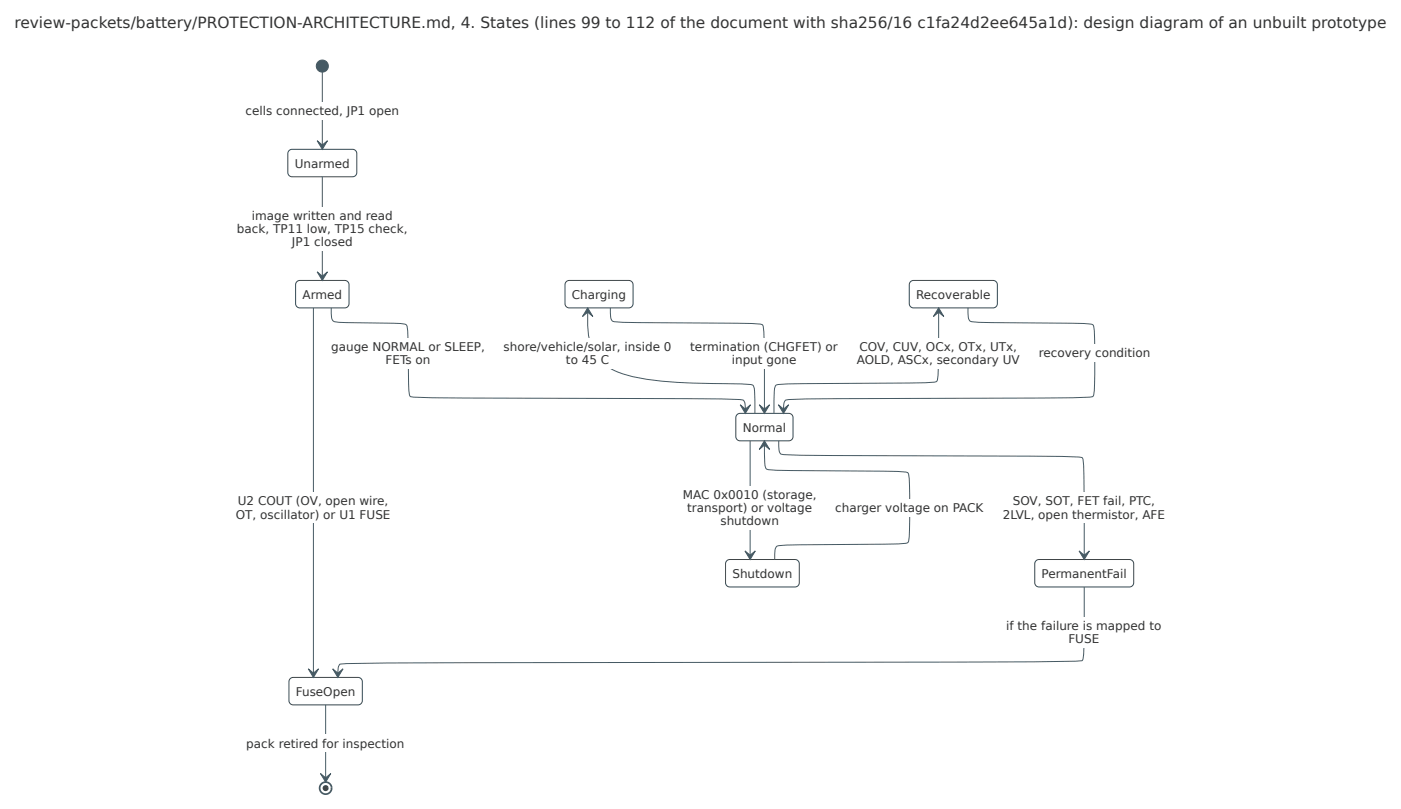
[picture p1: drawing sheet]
<svg xmlns="http://www.w3.org/2000/svg" width="432mm" height="249mm" viewBox="0 0 432 249" stroke-linecap="round" stroke-linejoin="round" font-family="sans-serif">
<circle cx="99.3" cy="20.4" r="1.85" fill="#455a64"/>
<circle cx="99.3" cy="20.4" r="1.85" fill="none" stroke="#455a64" stroke-width=".31"/>
<path d="M89.1 46.4l.9-.4 19.2 .1 .5 .5 .3 .6-.1 6.5-.4 .5-.9 .3-19.1-.1-.5-.4-.3-.8v-5.8z" fill="#fff"/>
<path d="M89.1 46.4l.9-.4 19.2 .1 .5 .5 .3 .6-.1 6.5-.4 .5-.9 .3-19.1-.1-.5-.4-.3-.8v-5.8z" fill="none" stroke="#37474f" stroke-width=".31"/>
<path d="M91.5 86.9l.9-.4 14.4 .1 .5 .4 .3 .6-.1 6.5-.4 .6-.8 .2-14.4-.1-.5-.4-.3-.8v-5.8z" fill="#fff"/>
<path d="M91.5 86.9l.9-.4 14.4 .1 .5 .4 .3 .6-.1 6.5-.4 .6-.8 .2-14.4-.1-.5-.4-.3-.8v-5.8z" fill="none" stroke="#37474f" stroke-width=".31"/>
<path d="M227.2 127.8l.9-.4 15.5 .1 .5 .5 .3 .6-.1 6.5-.4 .5-.8 .3-15.5-.1-.5-.4-.3-.8v-5.8z" fill="#fff"/>
<path d="M227.2 127.8l.9-.4 15.5 .1 .5 .5 .3 .6-.1 6.5-.4 .5-.8 .3-15.5-.1-.5-.4-.3-.8v-5.8z" fill="none" stroke="#37474f" stroke-width=".31"/>
<path d="M174.5 86.9l1-.4 18.8 .1 .5 .4 .3 .6-.1 6.5-.4 .6-.8 .2-18.8-.1-.6-.4-.3-.8v-5.8z" fill="#fff"/>
<path d="M174.5 86.9l1-.4 18.8 .1 .5 .4 .3 .6-.1 6.5-.4 .6-.8 .2-18.8-.1-.6-.4-.3-.8v-5.8z" fill="none" stroke="#37474f" stroke-width=".31"/>
<path d="M280.6 86.9l1-.4h24.8l.7 .5 .3 .6-.1 6.4-.4 .7-.8 .2h-24.9l-.7-.5-.2-.6-.1-6z" fill="#fff"/>
<path d="M280.6 86.9l1-.4h24.8l.7 .5 .3 .6-.1 6.4-.4 .7-.8 .2h-24.9l-.7-.5-.2-.6-.1-6z" fill="none" stroke="#37474f" stroke-width=".31"/>
<path d="M224 172.9l.9-.4 20.5 .1 .7 .4 .2 .7v6.3l-.5 .7-.8 .3-20.4-.1-.7-.4-.3-.7v-6z" fill="#fff"/>
<path d="M224 172.9l.9-.4 20.5 .1 .7 .4 .2 .7v6.3l-.5 .7-.8 .3-20.4-.1-.7-.4-.3-.7v-6z" fill="none" stroke="#37474f" stroke-width=".31"/>
<path d="M319.3 172.9l.9-.4 28.2 .1 .7 .4 .3 .7v6.3l-.5 .7-.8 .3-28.2-.1-.7-.4-.3-.7v-6z" fill="#fff"/>
<path d="M319.3 172.9l.9-.4 28.2 .1 .7 .4 .3 .7v6.3l-.5 .7-.8 .3-28.2-.1-.7-.4-.3-.7v-6z" fill="none" stroke="#37474f" stroke-width=".31"/>
<path d="M89.4 209.2l1-.3h20.3l.7 .5 .3 .6-.1 6.3-.4 .8-.9 .2h-20.3l-.7-.5-.2-.6v-6z" fill="#fff"/>
<path d="M89.4 209.2l1-.3h20.3l.7 .5 .3 .6-.1 6.3-.4 .8-.9 .2h-20.3l-.7-.5-.2-.6v-6z" fill="none" stroke="#37474f" stroke-width=".31"/>
<circle cx="100.4" cy="243" r="1.85" fill="#fff"/>
<circle cx="100.4" cy="243" r="1.85" fill="none" stroke="#455a64" stroke-width=".53"/>
<circle cx="100.4" cy="243" r=".66" fill="#37474f"/>
<circle cx="100.4" cy="243" r=".66" fill="none" stroke="#37474f" stroke-width=".53"/>
<path d="M99.3 22.2v23.8" fill="none" stroke="#455a64" stroke-width=".31"/>
<path d="M97.8 43.4l1.5 1.3 1.6-1.3-1.6 2.6z" fill="#455a64"/>
<path d="M97.8 43.4l1.5 1.3 1.6-1.3-1.6 2.6zM99.3 54.5v32" fill="none" stroke="#455a64" stroke-width=".31"/>
<path d="M97.8 83.8l1.5 1.3 1.6-1.3-1.6 2.7z" fill="#455a64"/>
<path d="M97.8 83.8l1.5 1.3 1.6-1.3-1.6 2.7zM102.1 94.9v1a4.1 4.1 0 0 0 .7 3.2 98.8 98.8 0 0 0 15.1 .5h1.1a16 16 0 0 1 6.2 .6l.1 .1a94.6 94.6 0 0 1 .6 14.7v1.2a15.4 15.4 0 0 0 .5 6 9.8 9.8 0 0 0 4.4 .4l68.4 .3a370 370 0 0 1 29.9 .5 4.6 4.6 0 0 1 .6 3.5v.5" fill="none" stroke="#455a64" stroke-width=".31"/>
<path d="M228.1 124.8l1.6 1.3 1.6-1.3-1.6 2.6z" fill="#455a64"/>
<path d="M181.1 94.9v3.9a16 16 0 0 0 5.3 13.6 29.3 29.3 0 0 0 13.6 4.6 313 313 0 0 0 30.7 1.5 1.39 1.39 0 0 1 1.8 1.5l.2 7.4M228.1 124.8l1.6 1.3 1.6-1.3-1.6 2.6z" fill="none" stroke="#455a64" stroke-width=".31"/>
<path d="M181.1 94.9l1.6 2.7-1.6-1.3-1.6 1.3z" fill="#455a64"/>
<path d="M181.1 94.9l1.6 2.7-1.6-1.3-1.6 1.3zM188.1 94.9v1a4.1 4.1 0 0 0 .7 3.1 249.3 249.3 0 0 0 24.1 .6 230 230 0 0 1 22 .5l.2 .2a134.3 134.3 0 0 1 .5 17.6v9.5" fill="none" stroke="#455a64" stroke-width=".31"/>
<path d="M234 124.8l1.6 1.3 1.6-1.3-1.6 2.6z" fill="#455a64"/>
<path d="M289.3 94.9l-.1 16.3a17 17 0 0 1-.5 6.4l-.1 .1a273.9 273.9 0 0 1-24.7 .5h-2a253.1 253.1 0 0 0-22.7 .5l-.1 .1a12.8 12.8 0 0 0-.6 5.9v2.7M234 124.8l1.6 1.3 1.6-1.3-1.6 2.6z" fill="none" stroke="#455a64" stroke-width=".31"/>
<path d="M289.3 94.9l1.6 2.7-1.6-1.3-1.6 1.3z" fill="#455a64"/>
<path d="M289.3 94.9l1.6 2.7-1.6-1.3-1.6 1.3zM298.3 94.9v1a4.1 4.1 0 0 0 .7 3.1 173.2 173.2 0 0 0 19.8 .6h10.1a30.8 30.8 0 0 1 7.9 .5l.1 .2a104.2 104.2 0 0 1 .5 15.9 15.4 15.4 0 0 1-.5 6 8.7 8.7 0 0 1-4.1 .4l-63 .3a316.6 316.6 0 0 0-27.7 .5 4.6 4.6 0 0 0-.6 3.5v.5" fill="none" stroke="#455a64" stroke-width=".31"/>
<path d="M239.9 124.8l1.6 1.3 1.6-1.3-1.6 2.6z" fill="#455a64"/>
<path d="M231.2 135.9v36.6M239.9 124.8l1.6 1.3 1.6-1.3-1.6 2.6z" fill="none" stroke="#455a64" stroke-width=".31"/>
<path d="M229.6 169.9l1.6 1.3 1.6-1.3-1.6 2.6z" fill="#455a64"/>
<path d="M235.6 135.9v4.4a6.4 6.4 0 0 0 .7 4.3 231.5 231.5 0 0 0 23.7 .6l12.2 .1a26.8 26.8 0 0 1 7.5 .4l.2 .2a99 99 0 0 1 .5 15.5 14.8 14.8 0 0 1-.6 5.9h-.1a199.8 199.8 0 0 1-21.9 .6l-11.3 .1a23.5 23.5 0 0 0-7 .4 4.5 4.5 0 0 0-.7 3.6v.5M229.6 169.9l1.6 1.3 1.6-1.3-1.6 2.6z" fill="none" stroke="#455a64" stroke-width=".31"/>
<path d="M235.6 135.9l1.6 2.7-1.6-1.4-1.6 1.4z" fill="#455a64"/>
<path d="M235.6 135.9l1.6 2.7-1.6-1.4-1.6 1.4zM240 135.9v1a4.2 4.2 0 0 0 .7 3.1h.1a1243.5 1243.5 0 0 0 52 .6h13.6a305 305 0 0 1 27.1 .5l.1 .1a161.2 161.2 0 0 1 .6 19.2v12.1" fill="none" stroke="#455a64" stroke-width=".31"/>
<path d="M332.6 169.9l1.6 1.3 1.6-1.3-1.6 2.6z" fill="#455a64"/>
<path d="M96.6 94.9v114M332.6 169.9l1.6 1.3 1.6-1.3-1.6 2.6z" fill="none" stroke="#455a64" stroke-width=".31"/>
<path d="M95 206.2l1.6 1.3 1.6-1.3-1.6 2.7z" fill="#455a64"/>
<path d="M334.2 181l-.1 16.2a17 17 0 0 1-.5 6.4l-.3 .1a1054.2 1054.2 0 0 1-48.5 .5l-141.6 .1a722 722 0 0 0-38.2 .4 1.45 1.45 0 0 0-.8 1.7l-.1 2.5M95 206.2l1.6 1.3 1.6-1.3-1.6 2.7z" fill="none" stroke="#455a64" stroke-width=".31"/>
<path d="M102.5 206.2l1.6 1.3 1.6-1.3-1.6 2.7z" fill="#455a64"/>
<path d="M100.4 217.3v23.8M102.5 206.2l1.6 1.3 1.6-1.3-1.6 2.7z" fill="none" stroke="#455a64" stroke-width=".31"/>
<path d="M98.8 238.5l1.6 1.3 1.6-1.3-1.6 2.6z" fill="#455a64"/>
<path d="M98.8 238.5l1.6 1.3 1.6-1.3-1.6 2.6z" fill="none" stroke="#455a64" stroke-width=".31"/>
<g fill="#fff">
<path d="M75.1 31.5h48.4v5.3h-48.4z"/>
<path d="M72.5 63.8h53.7v13.4h-53.7z"/>
<path d="M101.5 104.2h48.5v9.4h-48.5z"/>
<path d="M154.7 104.2h52.9v9.4h-52.9z"/>
<path d="M212.2 104.2h46.7v9.4h-46.7z"/>
<path d="M263.5 104.2h51.5v9.4h-51.5z"/>
<path d="M319.6 106.2h35.6v5.3h-35.6z"/>
<path d="M209.9 149.8h42.3v13.4h-42.3z"/>
<path d="M256.9 153.9h47v5.3h-47z"/>
<path d="M308.5 151.8h51.2v9.4h-51.2z"/>
<path d="M72.1 151.8h48.8v9.4h-48.8z"/>
<path d="M309.6 190.2h48.9v9.4h-48.9z"/>
<path d="M75.4 226.6h49.8v5.3h-49.8z"/>
</g>
<text font-size="4.8" fill="#333" x="4.4" y="8.7">review-packets/battery/PROTECTION-ARCHITECTURE.md, 4. States (lines 99 to 112 of the document with sha256/16 c1fa24d2ee645a1d): design diagram of an unbuilt prototype</text>
<g font-size="3.7" fill="#333">
<text x="75.7" y="35.4">cells connect</text>
<text x="99.9" y="35.4">ed, JP1 open</text>
<text x="90.8" y="51.9">Unarmed</text>
<text x="73" y="71.8">back, TP11 low, TP15 check,</text>
<text x="77.6" y="67.7">image written and read</text>
<text x="90" y="75.9">JP1 cl</text>
<text x="99.9" y="75.9">osed</text>
<text x="93.2" y="92.3">Armed</text>
<text x="176.3" y="92.3">Charging</text>
<text x="282.4" y="92.3">Recoverable</text>
<text x="102" y="108.2">gauge NORMAL or SLEEP,</text>
<text x="118.9" y="112.2">FETs on</text>
<text x="155.2" y="108.2">shore/vehicle/solar, inside 0</text>
<text x="174.4" y="112.2">to 45 C</text>
<text x="212.7" y="108.2">termination (CHGFET) or</text>
<text x="225.5" y="112.2">input gone</text>
<text x="264.1" y="112.2">AOLD, ASCx, secondary UV</text>
<text x="264.9" y="108.2">COV, CUV, OCx, OTx, UTx,</text>
<text x="320.1" y="110.2">recovery condition</text>
<text x="228.9" y="133.3">Normal</text>
<text x="73.3" y="155.8">U2 COUT (OV, open wire,</text>
<text x="210.4" y="153.8">MAC 0x001</text>
<text x="231.5" y="153.8">0 (storage,</text>
<text x="312.1" y="155.8">SOV, SOT, FET fail, PTC,</text>
<text x="72.7" y="159.9">OT, oscillator) or U1 FUSE</text>
<text x="211.8" y="157.8">transport)</text>
<text x="222" y="161.9">shutdown</text>
<text x="231.5" y="157.8">or voltage</text>
<text x="257.4" y="157.8">charger voltage on PACK</text>
<text x="309.1" y="159.9">2LVL, open thermistor, AFE</text>
<text x="225.7" y="178.3">Shutdown</text>
<text x="321" y="178.3">PermanentFail</text>
<text x="310.1" y="194.2">if the failure is mapped to</text>
<text x="329.3" y="198.3">FUSE</text>
<text x="91.2" y="214.7">FuseOpen</text>
<text x="75.9" y="230.6">pack retired f</text>
<text x="100.6" y="230.6">or inspection</text>
</g>
</svg>
